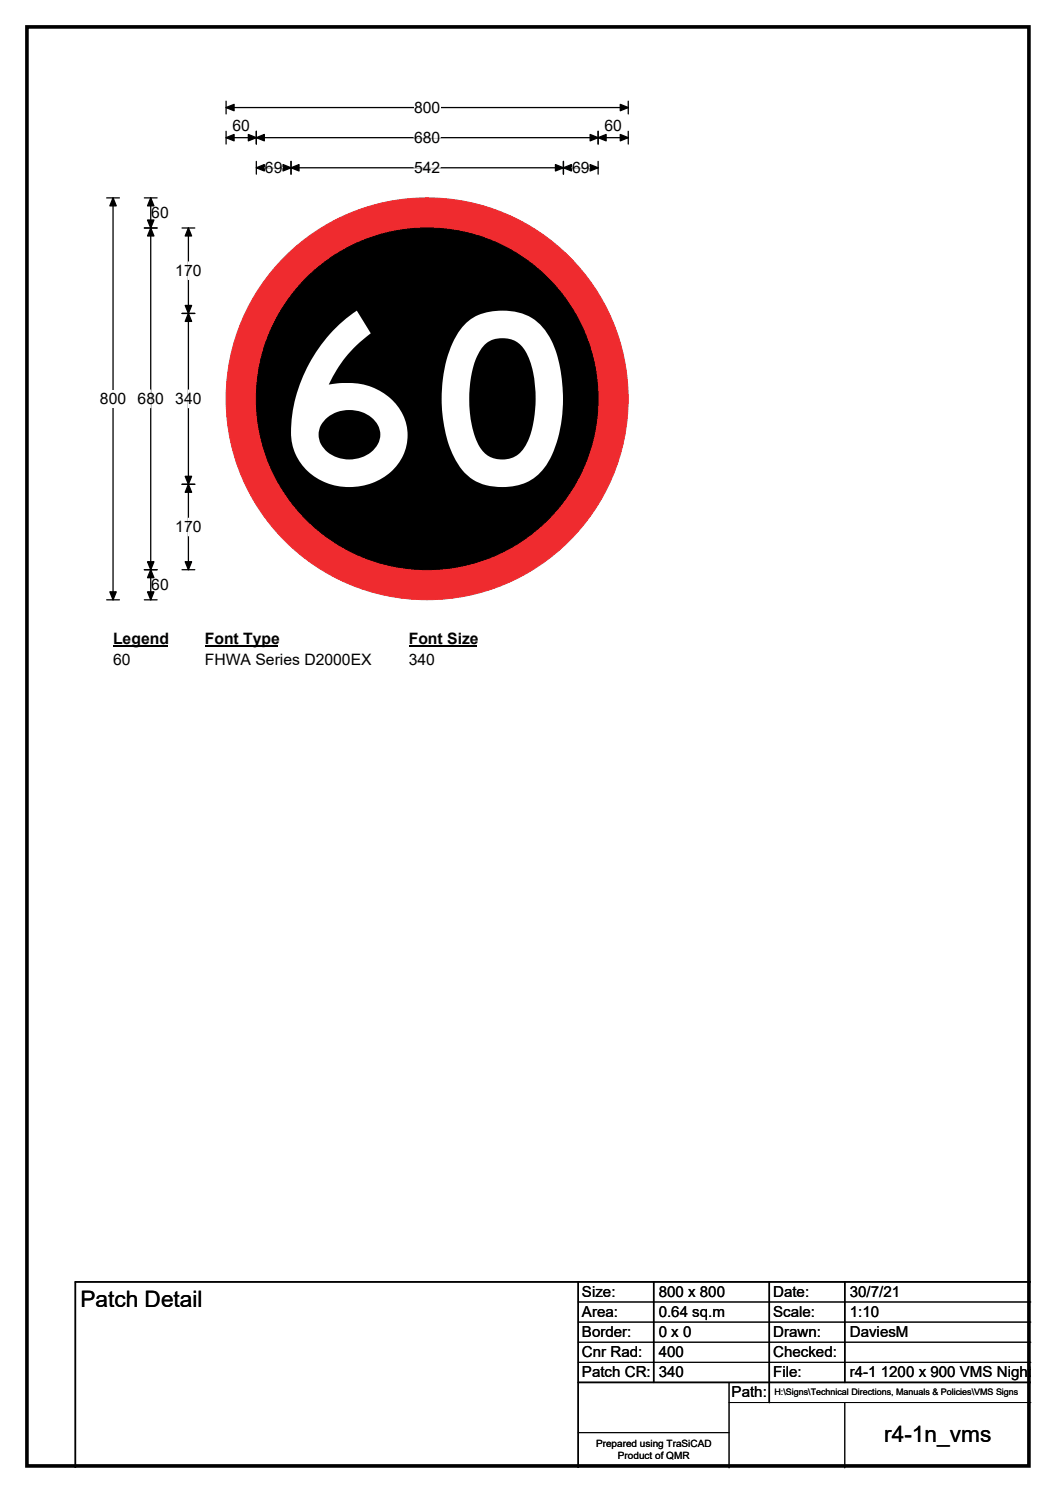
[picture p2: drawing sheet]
<svg xmlns="http://www.w3.org/2000/svg" width="210mm" height="297mm" viewBox="0 0 210 297" stroke-linecap="round" stroke-linejoin="round" font-family="sans-serif">
<path d="M5.4 5.4h199.2v286.3h-199.2z" fill="none" stroke="#000" stroke-width=".72"/>
<path d="M45 21.4h79.9M45 20.1v2.6M124.9 20.1v2.6" fill="none" stroke="#000" stroke-width=".25"/>
<path d="M45 21.4l1.5-.6v1.2zM123.3 20.8l1.6 .6-1.6 .6z" fill="#000" stroke="#000" stroke-width=".25"/>
<path d="M82.3 19.7h5.2v3.5h-5.2z" fill="#fff"/>
<g fill="none" stroke="#000" stroke-width=".25">
<path d="M21.2 39.4h2.5M22.5 39.4v79.9M45 27.4h79.9M45 26.1v2.6M51 26.1v2.6M51 32.1v2.5M51 33.4h67.9M57.9 32.1v2.5M112 32.1v2.5M118.9 32.1v2.5M118.9 26.1v2.6M124.9 26.1v2.6"/>
<path d="M21.2 119.3h2.5"/>
</g>
<g fill="#000" stroke="#000" stroke-width=".25">
<path d="M22.5 39.4l.6 1.6h-1.3zM45 27.4l1.5-.6v1.2zM51 27.4l1.6-.6v1.2zM49.4 26.8l1.6 .6-1.6 .6zM51 33.4l1.6-.7v1.3zM57.9 33.4l1.6-.7v1.3zM56.3 32.7l1.6 .7-1.6 .6zM110.4 32.7l1.6 .7-1.6 .6zM112 33.4l1.6-.7v1.3zM117.3 26.8l1.6 .6-1.6 .6zM118.9 27.4l1.6-.6v1.2zM117.3 32.7l1.6 .7-1.6 .6z"/>
<path d="M123.3 26.8l1.6 .6-1.6 .6zM21.8 117.8h1.3l-.6 1.5z"/>
</g>
<path d="M52.7 33.4h3.5M82.3 27.4h5.2M82.3 33.4h5.2M113.7 33.4h3.5" fill="none" stroke="#fff" stroke-width=".25"/>
<path d="M19.9 77.6h5.2v3.5h-5.2z" fill="#fff"/>
<path d="M28.7 39.4h2.5M30 39.4v79.9M28.7 45.4h2.5M36.2 45.4h2.5M37.5 45.4v67.9M36.2 62.4h2.5M36.2 96.4h2.5M28.7 113.3h2.5M28.7 119.3h2.5M36.2 113.3h2.5" fill="none" stroke="#000" stroke-width=".25"/>
<path d="M30 39.4l.6 1.6h-1.3zM30 45.4l.6 1.5h-1.3zM29.3 43.8h1.3l-.6 1.6zM37.5 45.4l.6 1.5h-1.3zM37.5 62.4l.6 1.5h-1.3zM36.8 60.8h1.3l-.6 1.6zM36.8 94.8h1.3l-.6 1.6zM37.5 96.4l.6 1.5h-1.3zM29.3 111.8h1.3l-.6 1.5zM30 113.3l.6 1.6h-1.3zM29.3 117.8h1.3l-.6 1.5zM36.8 111.8h1.3l-.6 1.5z" fill="#000" stroke="#000" stroke-width=".25"/>
<path d="M37.5 52.1v3.5M30 77.6v3.5M37.5 77.6v3.5M37.5 103.1v3.5" fill="none" stroke="#fff" stroke-width=".25"/>
<path d="M22.5 125.3h10.7v3.5h-10.7z" fill="#fff"/>
<path d="M22.5 128.6h10.7" fill="none" stroke="#000" stroke-width=".32"/>
<path d="M40.7 125.3h14.4v3.5h-14.4z" fill="#fff"/>
<path d="M40.7 128.6h14.4" fill="none" stroke="#000" stroke-width=".32"/>
<path d="M81.3 125.3h13.4v3.5h-13.4z" fill="#fff"/>
<path d="M81.3 128.6h13.4" fill="none" stroke="#000" stroke-width=".32"/>
<g fill="#fff">
<path d="M22.5 129.5h3.5v3.5h-3.5z"/>
<path d="M40.7 129.5h33.1v3.5h-33.1z"/>
<path d="M81.3 129.5h5.2v3.5h-5.2z"/>
</g>
<circle cx="84.9" cy="79.3" r="40" fill="#ef2b2f" stroke="#ef2b2f" stroke-width=".2"/>
<circle cx="84.9" cy="79.3" r="34" fill="#000" stroke="#000" stroke-width=".2"/>
<path d="M66.7 65.3l2.4-2.1 1.9-1.4 2.7 4.5a25.5 25.5 0 0 0-8.3 10.2 16.9 16.9 0 0 1 9.1 .8 10 10 0 0 1 5.7 13.3 12.1 12.1 0 0 1-15.9 5.2 10.9 10.9 0 0 1-6.3-12.1 30.7 30.7 0 0 1 8.7-18.4zM64.8 83.3a4.3 4.3 0 0 0 1 7.1 6.8 6.8 0 0 0 9.5-2.4 4.6 4.6 0 0 0-3-5.9 7.2 7.2 0 0 0-7.5 1.2zM92.4 64.5a10.8 10.8 0 0 1 9.2-2.6 10 10 0 0 1 8.5 6.9 30.2 30.2 0 0 1-.6 22.2 9.9 9.9 0 0 1-10.2 5.9 9.7 9.7 0 0 1-9.3-6.5 28.8 28.8 0 0 1 .5-23.1l.8-1.3zM96.4 68.6a15.1 15.1 0 0 0-3 9.1 21.6 21.6 0 0 0 1.9 11.1 5.3 5.3 0 0 0 5.1 2.6 5.3 5.3 0 0 0 4.5-3.6 24.2 24.2 0 0 0 .1-16.9 5.4 5.4 0 0 0-8.6-2.3z" fill="#fff"/>
<path d="M115 255v37M130 255v20M153 255v24M168 255v20M205 255h-190v37M115 275h90" fill="none" stroke="#000" stroke-width=".3"/>
<path d="M115 259h90M115 263h90M115 267h90M115 271h90M145 279h60M145 275v17M168 279v13M115 285h30" fill="none" stroke="#000" stroke-width=".2"/>
<g font-size="4.5">
<text x="16" y="260.1">Patch Detail</text>
<text x="175.8" y="286.9">r4-1n_vms</text>
</g>
<g font-size="3.1">
<text x="82.3" y="22.5">800</text>
<text x="46.2" y="26">60</text>
<text x="82.3" y="28.4">680</text>
<text x="120.2" y="26">60</text>
<text x="52.7" y="34.4">69</text>
<text x="82.3" y="34.4">542</text>
<text x="113.7" y="34.4">69</text>
<text x="30.1" y="43.4">60</text>
<text x="34.9" y="54.9">170</text>
<text x="19.9" y="80.4">800</text>
<text x="27.4" y="80.4">680</text>
<text x="34.9" y="80.4">340</text>
<text x="34.9" y="105.9">170</text>
<text x="30.1" y="117.4">60</text>
<text x="22.5" y="128.1">Legend</text>
<text x="40.7" y="128.1">Font Type</text>
<text x="81.3" y="128.1">Font Size</text>
<text x="22.5" y="132.3">60</text>
<text x="40.7" y="132.3">FHWA Series D2000EX</text>
<text x="81.3" y="132.3">340</text>
</g>
<g font-size="3">
<text x="115.7" y="258">Size:</text>
<text x="131" y="258">800 x 800</text>
<text x="153.7" y="258">Date:</text>
<text x="169" y="258">30/7/21</text>
<text x="115.7" y="262">Area:</text>
<text x="131" y="262">0.64 sq.m</text>
<text x="153.7" y="262">Scale:</text>
<text x="169" y="262">1:10</text>
<text x="115.7" y="266">Border:</text>
<text x="115.7" y="270">Cnr Rad:</text>
<text x="131" y="266">0 x 0</text>
<text x="131" y="270">400</text>
<text x="153.7" y="266">Drawn:</text>
<text x="153.7" y="270">Checked:</text>
<text x="169" y="266">DaviesM</text>
<text x="115.7" y="274">Patch CR:</text>
<text x="131" y="274">340</text>
<text x="153.7" y="274">File:</text>
<text x="169" y="274">r4-1 1200 x 900 VMS Night</text>
<text x="145.5" y="278">Path:</text>
</g>
<g font-size="2">
<text x="118.5" y="287.8">Prepared using TraSiCAD</text>
<text x="122.9" y="290.2">Product of QMR</text>
</g>
<text font-size="1.8" x="154" y="277.5">H:\Signs\Technical Directions, Manuals &amp; Policies\VMS Signs</text>
</svg>
